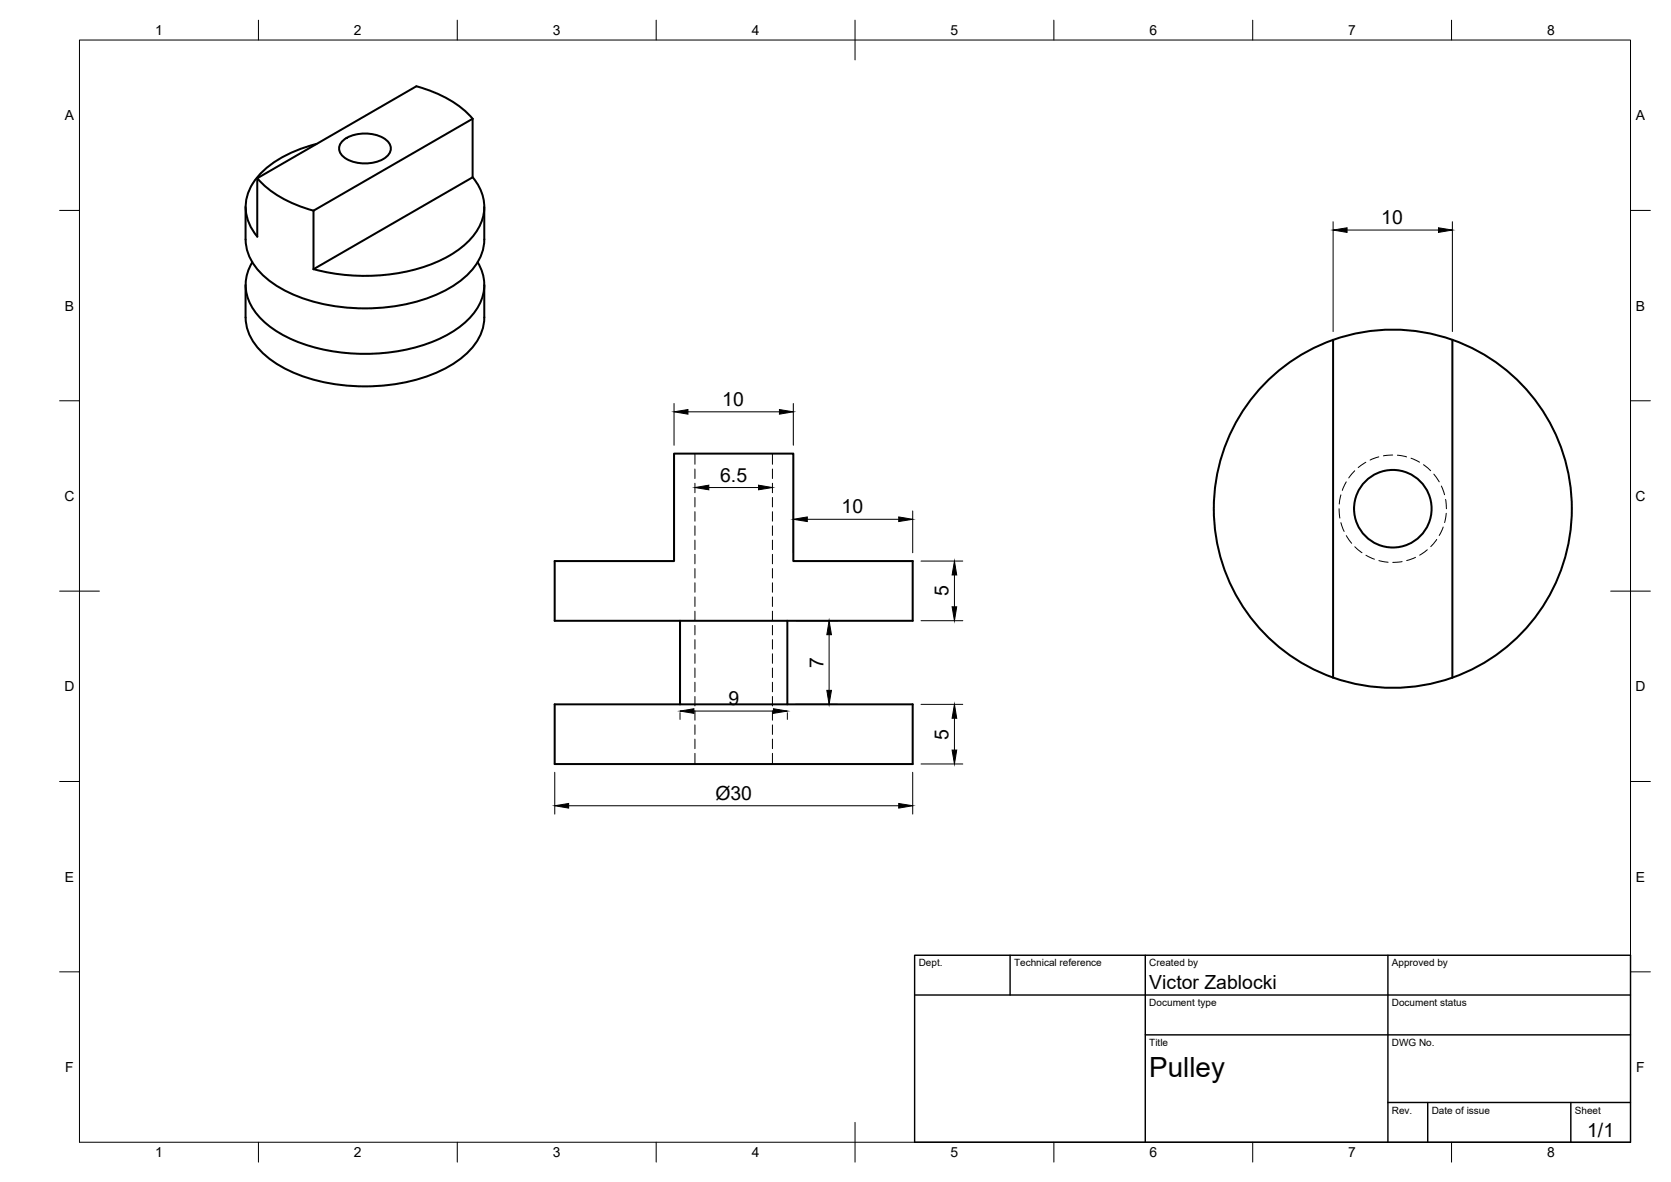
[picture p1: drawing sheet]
<svg xmlns="http://www.w3.org/2000/svg" width="420mm" height="297mm" viewBox="0 0 420 297" stroke-linecap="round" stroke-linejoin="round" font-family="sans-serif">
<!-- layer: Visible -->
<g fill="none" stroke="#000" stroke-width=".51">
<path d="M86.4 35.2a9.7 9.7 0 0 1 10.7 0 2.71 2.71 0 0 1 1.1 2.6 2.71 2.71 0 0 1-1.8 2.2 9.9 9.9 0 0 1-10-.6 2.56 2.56 0 0 1 0-4.2zM104.7 21.7l-40 23.1v14.7a11 11 0 0 1 .3-15.3 28.9 28.9 0 0 1 14.6-8M104.7 21.7a28.2 28.2 0 0 1 14.1 8.1M61.7 52v8.2M64.7 44.8a27.5 27.5 0 0 0 14.1 8.1M78.8 52.9v14.8M78.8 52.9l40-23v14.7l-40 23.1M118.8 44.5a11 11 0 0 1-.3 15.4 30.7 30.7 0 0 1-17 8.5 50.5 50.5 0 0 1-22.7-.8M121.8 52v8.2a13.3 13.3 0 0 1-5.8 10.2 40.1 40.1 0 0 1-24.2 7.1 40.1 40.1 0 0 1-24.2-7.1 13.3 13.3 0 0 1-5.8-10.2M61.7 71.6v8.2M63.4 65.9a10.9 10.9 0 0 0 1.8 13.8 31.3 31.3 0 0 0 17.8 8.5 46.7 46.7 0 0 0 30.1-4.4 16.6 16.6 0 0 0 8.5-10.2 10.6 10.6 0 0 0-1.5-7.7M121.8 71.6v8.2a13.3 13.3 0 0 1-5.8 10.2 40.1 40.1 0 0 1-24.2 7.1 40.1 40.1 0 0 1-24.2-7.1 13.3 13.3 0 0 1-5.8-10.2"/>
<path d="M335.2 85.4v84.9M365.2 85.4v84.9M365.2 85.4a45 45 0 0 0-60 42.4 45 45 0 0 0 60 42.5M365.2 85.4a45 45 0 0 1 30 42.4 45 45 0 0 1-30 42.5M139.5 141h30v-27h30v27h30v15h-90zM171 156v21M198 156v21M139.5 177h90v15h-90z"/>
<circle cx="350.2" cy="127.8" r="9.7"/>
</g>
<!-- layer: Hidden -->
<g fill="none" stroke="#000" stroke-width=".25">
<path d="M174.7 114v2.7M174.7 117.9v2.4M194.2 114v2.7M194.2 117.9v2.4M340.6 118.3l-1.5 1.8M343.4 116.2l-1.9 1.3M346.7 114.8l-2.2 .8M350.2 114.3l-2.3 .3M351.4 114.4l2.3 .4M354.8 115.2l2.1 .9M357.9 116.8l1.8 1.5M360.5 119.2l1.4 1.9"/>
<path d="M174.7 121.4v2.4M174.7 125v2.4M174.7 128.6v2.4M174.7 132.2v2.3M174.7 135.7v2.4M174.7 139.3v2.4M194.2 121.4v2.4M194.2 125v2.4M194.2 128.6v2.4M194.2 132.2v2.3M194.2 135.7v2.4M194.2 139.3v2.4"/>
<path d="M336.7 127.9l.2 2.3M337.2 124.4l-.5 2.3M337.2 131.3l.8 2.2M338.5 121.1l-1 2.1M338.5 134.6l1.4 1.9M340.7 137.4l1.8 1.5M343.5 139.5l2.1 1M358.9 138.2l-1.9 1.3M361.3 135.6l-1.6 1.8M362.4 122.1l.8 2.2M362.9 132.4l-1 2.2M363.5 125.5l.2 2.4"/>
<path d="M363.6 129l-.4 2.3M174.7 142.9v2.4M174.7 146.5v2.3M174.7 150v2.4M174.7 153.6v2.4M174.7 157.2v2.3M194.2 142.9v2.4M194.2 146.5v2.3M194.2 150v2.4M194.2 153.6v2.4M194.2 157.2v2.3M346.7 140.9l2.3 .4"/>
<path d="M352.6 141.1l-2.4 .2M355.9 140.1l-2.2 .8M174.7 160.7v2.4M174.7 164.3v2.4M174.7 167.9v2.4M174.7 171.5v2.3M174.7 175v2.4M174.7 178.6v2.4M194.2 160.7v2.4M194.2 164.3v2.4M194.2 167.9v2.4M194.2 171.5v2.3"/>
<path d="M194.2 175v2.4M194.2 178.6v2.4M174.7 182.2v2.4M174.7 185.7v2.4M174.7 189.3v2.7M194.2 182.2v2.4M194.2 185.7v2.4M194.2 189.3v2.7"/>
</g>
<!-- layer: BORDER -->
<g fill="none" stroke="#000" stroke-width=".25">
<path d="M20 10.1h390v276.9h-390zM65 5.1v5M115 5.1v5M165 5.1v5M215 5.1v10M265 5.1v5M315 5.1v5M365 5.1v5M15 52.9h5M410 52.9h5M15 100.7h5M410 100.7h5"/>
<path d="M15 148.6h10M405 148.6h10M15 196.4h5M410 196.4h5M15 244.2h5M410 244.2h5M65 287v5M115 287v5M165 287v5M215 282.1v9.9M265 287v5M315 287v5"/>
<path d="M365 287v5"/>
</g>
<!-- layer: TITLEBLOCK -->
<path d="M230 240.1h180v46.9h-180zM230 250h180M254 240.1v9.9M288 240.1v46.9M349 240.1v46.9M288 260.1h122M349 277.1h61M359 277.1v9.9M395 277.1v9.9" fill="none" stroke="#000" stroke-width=".36"/>
<!-- layer: FD_Dimensions -->
<g fill="none" stroke="#000" stroke-width=".25">
<path d="M335.2 55.7v27.6M338.7 57.8h23M365.2 55.7v27.6M169.5 101.4v10.5M173 103.5h23M199.5 101.4v10.5M178.2 122.5h12.5M199.5 128.4v10.5M203 130.5h23M229.5 128.4v10.5M200.1 156h10.5M208.5 159.5v14"/>
<path d="M231.6 156h10.5M231.6 141h10.5M240 144.5v8M171 179.1v1.7M174.5 178.7h20M198 179.1v1.7M200.1 177h10.5M231.6 177h10.5M139.5 194.1v10.5M229.5 194.1v10.5M231.6 192h10.5M240 180.5v8"/>
<path d="M143 202.5h83"/>
</g>
<g fill="#000" stroke="#000" stroke-width=".25">
<path d="M335.2 57.8l3.5-.6v1.2zM361.7 57.2l3.5 .6-3.5 .6zM169.5 103.5l3.5-.6v1.2zM196 102.9l3.5 .6-3.5 .6zM174.7 122.5l3.5-.6v1.2zM190.7 121.9l3.5 .6-3.5 .6zM199.5 130.5l3.5-.6v1.2zM226 129.9l3.5 .6-3.5 .6zM208.5 156l.6 3.5h-1.2zM239.4 152.5h1.2l-.6 3.5zM240 141l.6 3.5h-1.2zM171 178.7l3.5-.6v1.2z"/>
<path d="M194.5 178.1l3.5 .6-3.5 .6zM207.9 173.5h1.2l-.6 3.5zM239.4 188.5h1.2l-.6 3.5zM240 177l.6 3.5h-1.2zM139.5 202.5l3.5-.6v1.2zM226 201.9l3.5 .6-3.5 .6z"/>
</g>
<text font-size="7" x="289" y="270.6">Pulley</text>
<g font-size="4.9">
<text x="347.3" y="56.4">10</text>
<text x="181.6" y="102">10</text>
<text x="181.1" y="121.1">6.5</text>
<text x="211.6" y="129">10</text>
<text x="238.5" y="149.9" transform="rotate(-90 238.5 149.9)">5</text>
<text x="207.1" y="167.9" transform="rotate(-90 207.1 167.9)">7</text>
<text x="183.1" y="177.2">9</text>
<text x="238.5" y="185.9" transform="rotate(-90 238.5 185.9)">5</text>
<text x="179.9" y="200.9">Ø30</text>
<text x="289" y="248.5">Victor Zablocki</text>
<text x="399.1" y="285.7">1/1</text>
</g>
<g font-size="3.5">
<text x="39" y="8.8">1</text>
<text x="89" y="8.8">2</text>
<text x="139" y="8.8">3</text>
<text x="189" y="8.8">4</text>
<text x="239" y="8.8">5</text>
<text x="289" y="8.8">6</text>
<text x="339" y="8.8">7</text>
<text x="389" y="8.8">8</text>
<text x="16.3" y="30.2">A</text>
<text x="411.3" y="30.2">A</text>
<text x="16.3" y="78">B</text>
<text x="411.3" y="78">B</text>
<text x="16.2" y="125.9">C</text>
<text x="411.2" y="125.9">C</text>
<text x="16.2" y="173.7">D</text>
<text x="411.2" y="173.7">D</text>
<text x="16.3" y="221.6">E</text>
<text x="411.3" y="221.6">E</text>
<text x="16.4" y="269.4">F</text>
<text x="411.4" y="269.4">F</text>
<text x="39" y="290.8">1</text>
<text x="89" y="290.8">2</text>
<text x="139" y="290.8">3</text>
<text x="189" y="290.8">4</text>
<text x="239" y="290.8">5</text>
<text x="289" y="290.8">6</text>
<text x="339" y="290.8">7</text>
<text x="389" y="290.8">8</text>
</g>
<g font-size="2.5">
<text x="231" y="242.9">Dept.</text>
<text x="255" y="242.9">Technical reference</text>
<text x="289" y="242.9">Created by</text>
<text x="350" y="242.9">Approved by</text>
<text x="289" y="252.8">Document type</text>
<text x="350" y="252.8">Document status</text>
<text x="289" y="262.9">Title</text>
<text x="350" y="262.9">DWG No.</text>
<text x="350" y="279.9">Rev.</text>
<text x="360" y="279.9">Date of issue</text>
<text x="396" y="279.9">Sheet</text>
</g>
</svg>
